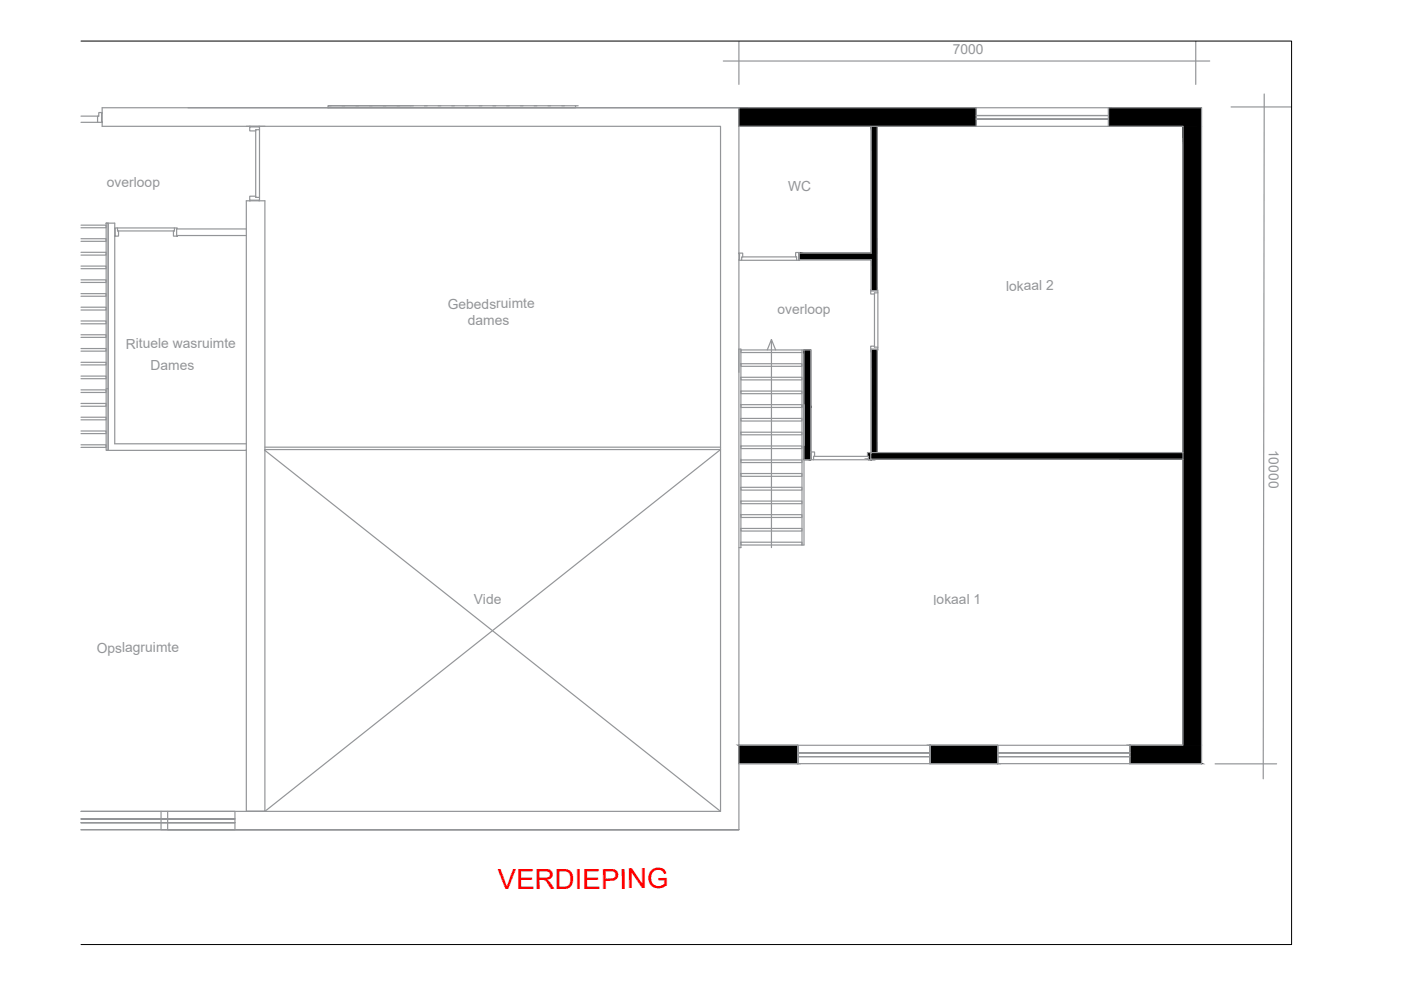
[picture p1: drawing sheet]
<svg xmlns="http://www.w3.org/2000/svg" width="297mm" height="210mm" viewBox="0 0 297 210" stroke-linecap="round" stroke-linejoin="round" font-family="sans-serif">
<!-- layer: 0 -->
<g fill="none" stroke="#939598" stroke-width=".25">
<path d="M153.4 12.9h103.1M156.7 8.7v9.2M253.5 8.7v9.2M268 19.9l-.2 145.2M17.2 24.6h3.7M17.2 25.9h3.5M21 23.9h.7l-.2 .1v1.8l.2 .1h-1v-1.2l.2-.1zM21.7 22.8h135v153.1h-139.5h32.6v-3.9h-32.6h135.6v-145.2h-131.1zM39.9 22.8h167.1v4h-50.3M52.2 26.8h4M52.9 26.8l.2 .1h1.8l.1-.1v.7h-.8v.3h-1.2zM54.2 27.5v14.4"/>
<path d="M55 27.5v14.4M69.5 22.4h52.5v.4h-52.5zM69.7 22.4h18M90 22.4h.6M92.9 22.4h.6M95.8 22.4h.5M98.7 22.4h.6M101.6 22.4h.6M104.5 22.4h.6M107.4 22.4h.6M110.3 22.4h.6M113.3 22.4h.5"/>
<path d="M116.2 22.4h.5M119.1 22.4h.6M122 22.4h.6M184.7 26.8v26.9h-15.3v1.4h15.3v6.5h1.3v-34.8M207 22.8h28v4h-28zM235 26.8v-4h19.7v139.1h-15.1M235 26.8h15.8v131.2h-11.2v3.9M235 24.5h-28h28M235 25.3h-28h28M261 22.7h12.8M17.2 56.4h5.3v.6h-5.3M17.2 59.3h5.3v.6h-5.3"/>
<path d="M17.2 50.6h5.3v.6h-5.3M17.2 53.5h5.3v.6h-5.3M17.2 47.7h5.3v.6h-5.3M22.5 47.3h.4v48.2h-.4zM22.5 47.3h1.8v46.8h27.9M22.9 47.3v48.2M24.3 48.3l.6 .1v.6h.2v1.1h-.8zM24.9 48.3h12.1M24.9 49h12.1M37 48.3h.6l-.1 .2v1.4l.1 .2h-.8v-1.1h.2zM37.5 48.5h14.7M37.5 49.9h14.7"/>
<path d="M52.9 41.6h1.3v.3h.8v.7l-.1-.2h-1.8l-.2 .2zM156.7 53.7h.8v.8h-.2v.7h-.6l.1-.1v-1.3zM157.3 55.2h11.6M157.4 54.5h11.5M168.7 53.5h.8l-.1 .2v1.4l.1 .1-.6-.1v-.6l-.2-.1zM17.2 79.7h5.3v.6h-5.3M17.2 73.9h5.3v.6h-5.3M17.2 76.8h5.3v.6h-5.3M17.2 71h5.3v.5h-5.3M17.2 68.1h5.3v.6h-5.3M17.2 62.3h5.3v.5h-5.3M17.2 65.1h5.3v.6h-5.3"/>
<path d="M156.7 78.9v-4.9h.4v42.1h-.4M157.1 77.1h12.9v.6h-12.9zM157.1 80h12.9v.5h-12.9zM162.7 74.2l.9-2.2 .9 2.2M163.6 72v44.1M170 74.2v41.4h.5v-29.8v8.6M170.5 74.2h-13.4v.5h12.9M170.5 74.2h1.4v23.3h-1.4M170.5 74.2v12.2M184.6 61.5l.1 .1h1.3l.1-.1v.6h-.7v.2h-.8zM184.6 73.4h.8v.2h.7v.6l-.1-.1h-1.3l-.1 .1zM184.7 74.1v21.9"/>
<path d="M185.4 62.1v11.5M186 74.1v21.9M186 74.2h.1M186.1 62.1v11.5M17.2 82.7h5.3v.5h-5.3M17.2 91.4h5.3v.5h-5.3M17.2 94.3h5.3v.6h-5.3M17.2 85.5h5.3v.6h-5.3M17.2 88.5h5.3v.5h-5.3M22.5 82.4h.4M22.9 95.5h29.3M52.2 95.3v76.7h4v-76.7h96.6l-96.6 76.7h-4"/>
<path d="M52.2 95.5v-52.9h4v52.9l96.6 76.5M56.2 94.8h96.6M157.1 82.9h12.9v.6h-12.9zM157.1 85.8h12.9v.6h-12.9zM157.1 91.6h12.9v.6h-12.9zM157.1 88.7h12.9v.6h-12.9zM157.1 94.6h12.9v.5h-12.9zM157.1 97.5h12.9v.6h-12.9zM171.9 95.8l.8 .1v.9h-.2v.7h-.6zM172.5 97.5h11.7M172.5 96.8h11.5M183.9 96h.8l-.1 .1v1.3l.1 .1-.6-.1v-.6h-.2z"/>
<path d="M184.6 96h66.2M184.7 97.4h66.1M157.1 103.3h12.9v.6h-12.9zM157.1 100.4h12.9v.6h-12.9zM157.1 106.2h12.9v.6h-12.9zM157.1 112h12.9v.6h-12.9zM157.1 109.1h12.9v.6h-12.9zM157.1 115h12.9v.6h-12.9zM156.7 158h12.4M169.1 158v3.9v-3.9M197.2 159.6h-28.1h28.1M197.2 158v3.9h-28.1v-3.9h28.1v3.9"/>
<path d="M197.2 158h14.3v3.9h-14.3M197.2 158v3.9M211.5 158h28.1v3.9h-28.1zM239.6 159.6h-28.1h28.1M34.1 172v3.9h122.6h-121.2v-3.9M49.8 173.6h-32.6h32.6M49.8 174.4h-32.6h32.6M156.7 161.9h12.4M197.2 160.4h-28.1h28.1M239.6 160.4h-28.1h28.1M257.6 162h13.1"/>
</g>
<g fill="#000" stroke="#000" stroke-width=".21">
<path d="M184.7 74.1h1.3v21.9zM218.5 96h32.3z"/>
<path d="M184.7 26.8l1.3 26.9v-26.9zM184.7 26.8l1.3 26.9h-1.3z"/>
<path d="M156.7 22.8l50.3 4v-4zM156.7 22.8l50.3 4h-50.3z"/>
<path d="M235 22.8l19.7 4v-4zM235 22.8l19.7 4h-19.7z"/>
<path d="M250.8 26.8l3.9 131.2v-131.2zM250.8 26.8l3.9 131.2h-3.9z"/>
<path d="M169.4 53.7l16.6 1.4v-1.4zM169.4 53.7l16.6 1.4h-16.6z"/>
<path d="M184.7 55.1l1.3 6.5v-6.5zM184.7 55.1l1.3 6.5h-1.3z"/>
<path d="M170.5 74.2l1.4 12.2v-12.2zM170.5 74.2l1.4 12.2h-1.4z"/>
<path d="M170.5 86.4l1.4 11v-11zM170.5 86.4l1.4 11h-1.4z"/>
<path d="M170.5 97.4l1.4 .1v-.1zM170.5 97.4l1.4 .1h-1.4z"/>
<path d="M184.1 97.4h.6zM184.1 97.4h.6z"/>
<path d="M184.1 97.4l.6 .1v-.1zM184.1 97.4l.6 .1h-.6z"/>
<path d="M184.7 96h1.3zM184.7 74.1l1.3 21.9h-1.3z"/>
<path d="M218.5 96h32.3zM184.7 96h66.1z"/>
<path d="M183.9 96l66.9 .8v-.8zM183.9 96l66.9 .8h-66.9z"/>
<path d="M184.1 96.8l66.7 .6v-.6zM184.1 96.8l66.7 .6h-66.7z"/>
<path d="M156.7 158l12.4 3.9v-3.9zM156.7 158l12.4 3.9h-12.4z"/>
<path d="M197.2 158l14.3 3.9v-3.9zM197.2 158l14.3 3.9h-14.3z"/>
<path d="M239.6 158l15.1 3.9v-3.9zM239.6 158l15.1 3.9h-15.1z"/>
</g>
<path d="M17.2 8.7h256.6v191.6h-256.6" fill="none" stroke="#000" stroke-width=".21"/>
<text font-size="5.9" fill="#f00" x="105.6" y="188.5">VERDIEPING</text>
<g font-size="2.9" fill="#939598">
<text x="202" y="11.4">7000</text>
<text x="22.7" y="39.6">overloop</text>
<text x="167.1" y="40.5">WC</text>
<text x="94.9" y="65.5">Gebedsruimte</text>
<text x="213.3" y="61.6">lokaal 2</text>
<text x="99.2" y="69">dames</text>
<text x="164.8" y="66.5">overloop</text>
<text x="26.7" y="73.9">Rituele wasruimte</text>
<text x="31.9" y="78.4">Dames</text>
<text x="269" y="95.4" transform="rotate(90 269 95.4)">10000</text>
<text x="100.4" y="128.1">Vide</text>
<text x="197.9" y="128.2">lokaal 1</text>
<text x="20.5" y="138.4">Opslagruimte</text>
</g>
</svg>
